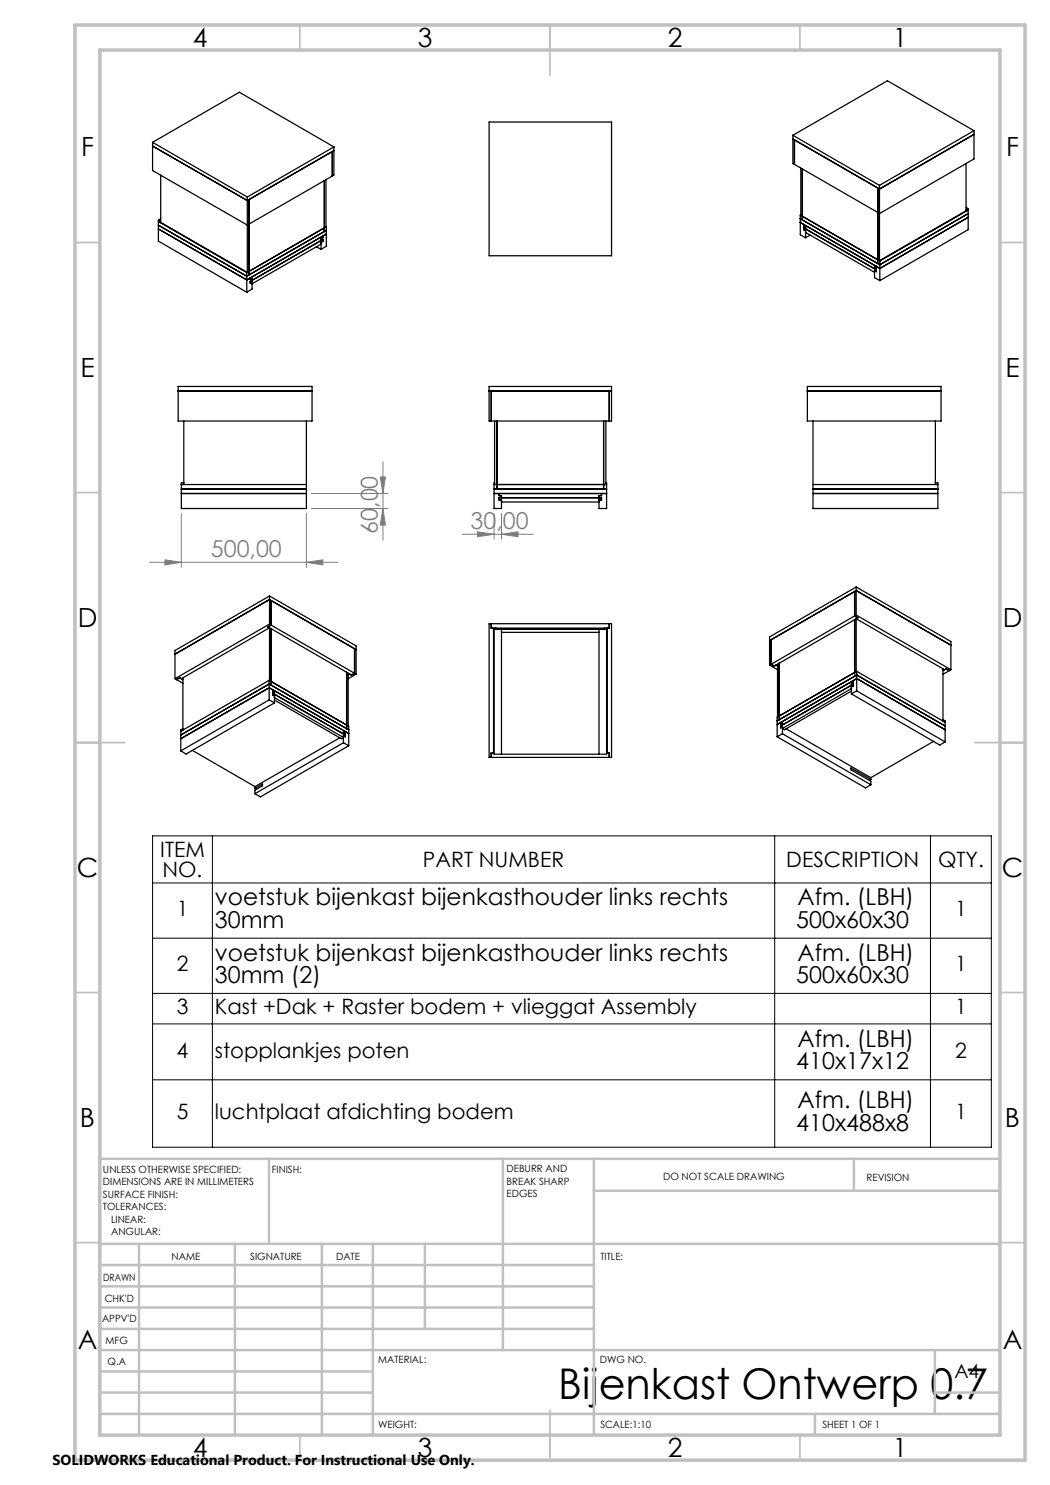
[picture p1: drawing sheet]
<svg xmlns="http://www.w3.org/2000/svg" width="210mm" height="297mm" viewBox="0 0 210 297" stroke-linecap="round" stroke-linejoin="round" font-family="sans-serif">
<g fill="none" stroke="#808080" stroke-width=".2">
<path d="M62.3 98.7h15.3M76.1 95.4h1l-.5 3.3zM76.6 92.4v15.7M29.9 112.5h37.7M33 112l3.3 .5-3.3 .5zM36.3 102.7v10.8M61.3 112.5l3.3-.5v1zM61.3 102.7v10.8M62.3 101.7h15.3M76.6 101.7l.5 3.3h-1zM92.5 106.9h14.1M95.5 106.4l3.3 .5-3.3 .4z"/>
<path d="M98.8 102.7v5.1M100.3 106.9l3.3-.5v.9zM100.3 102.7v5.1"/>
</g>
<path d="M30.5 167.2h167.8v62.2h-167.8zM30.5 176.6h167.8M42.5 167.2v62.2M154.9 167.2v62.2M186.1 167.2v62.2M30.5 187.6h167.8M30.5 198.7h167.8M30.5 204.8h167.8M30.5 216h167.8" fill="none" stroke="#000" stroke-width=".2"/>
<g fill="none" stroke="#c0c0c0" stroke-width=".35">
<path d="M60 5v5M110 5v10M160 5v5M15 48.5h5M200 48.5h5M15 98.5h5M200 98.5h5M15 148.5h10M195 148.5h10M15 198.5h5M200 198.5h5M15 248.5h5"/>
<path d="M200 248.5h5M60 287v5M110 282v10M160 287v5"/>
</g>
<g fill="none" stroke="#c0c0c0" stroke-width=".5">
<path d="M53.8 231.8v17M100.6 231.8v38.2M118.8 231.8v55.2M118.8 238.2h81.2M170.8 231.8v6.4M200 231.8h-180v55.2M20 248.8h180M20 257.3h98.8M20 253h98.8M27.8 248.8v38.2M47 248.8v38.2M64.4 248.8v38.2"/>
<path d="M74.6 248.8v38.2M85 248.8v17M20 265.8h98.8M20 261.5h98.8M20 278.5h54.6M20 274.3h54.6M20 270h180M187 278.5h13M187 270v12.8M20 282.8h180M163 282.8v4.2"/>
</g>
<path d="M15 5h190v287h-190zM20 10h180v277h-180z" fill="none" stroke="#c0c0c0" stroke-width=".7"/>
<g fill="#808080">
<path d="M100.3 106.9l3.3-.5v.9zM95.5 106.4l3.3 .5-3.3 .4zM61.3 112.5l3.3-.5v1zM33 112l3.3 .5-3.3 .5z"/>
<path d="M76.1 95.4h1l-.5 3.3zM76.6 101.7l.5 3.3h-1z"/>
</g>
<g fill="none" stroke="#000" stroke-width=".25">
<path d="M30.5 28.5v5.6l19 10.9 17-9.8M30.5 29.2l19 10.9M30.5 28.5l19 10.9M30.5 28.5l17.4-10.1 18.9 11M32.1 35v9.5M49.5 39.4v15.1M64.9 36.1v9.5M65.2 35.9v9.5l-.3 .2M66.5 35.2v-4.9l.3-.2-17.3 10M66.8 29.4v5.6l-.3 .2M66.8 29.4l-17.3 10M97.8 24.4h24.5v26.7h-24.5z"/>
<path d="M158.6 27.1v5.6l.3 .2M158.6 27.1l17.3 10M158.9 28l16.7 9.6M158.9 28v4.9M158.9 28l-.3-.2 17.3 10M160.2 33.6v9.5l15.4 8.9M160.5 33.8v10.2l-.4-.3 15.9 9.2M175.6 37.6v14.4M175.6 37.6l.3 .2M175.9 37.1v15M193.2 32.7v9.5M194.8 26.1v5.7l-18.9 10.9-17-9.8"/>
<path d="M194.8 26.9l-18.9 10.9M194.8 26.1l-17.3-9.9-18.9 10.9M194.8 26.1l-18.9 11M31.7 45.8l17.7 10.2M31.7 44v4.2l17.7 10.3M31.7 44l.3 .2M31.7 45l17.7 10.2M32 44.2v.3M32 44.5l-.3-.2 17.7 10.2M32.1 44.5h-.1M32.1 44.2h-.1M32.1 43.8l-.4 .2"/>
<path d="M32.1 44.5l17.4 10M49.4 54.5v4M49.5 40.1l.3-.2v15.1l-.4 .2M49.8 54.3l-.3 .2M49.8 54.3l-.4 .2M50.1 55.6v.3l.3-.2v.4M50.1 56.3v.3l.3-.2v1.4l-1 .7M50.1 55.6l-.7 .4M50.4 56.1l-.3 .2M63.3 49.4l.9 .5M64.2 48.1l-13.8 8M64.2 48.8l-13.8 8"/>
<path d="M64.6 47.2l-14.5 8.4M64.6 47.2v.4l-.4 .2v.3M64.6 47.9v.4l-.4 .2v1.4M64.6 47.9l-14.5 8.4M64.6 47.2l.7-.4-15.9 9.2M64.6 47.9l-.4 .2M64.8 45.6v.7l.5-.2-15.9 9.1M64.8 45.6l-15 8.7M64.9 45.6l-15.1 8.7M65.2 45.3h.1M65.3 45.3v3.9l-1.1 .7M65.3 45.3l-.5 .3"/>
<path d="M160.1 43v4l1 .6M160.1 43l.4 .3M160.2 43h-.1M160.8 45.6l.3 .2v-.4l-.3-.1v-.4l-.7-.4 15.9 9.2M160.8 45.6v.3l.3 .2v1.5M160.8 45.6l14.5 8.4M161.1 46.5l13.8 8M162 47l-.9 .6M175.3 54v.3l-.4-.2v1.4l1.1 .6M175.6 52l.3 .1M176 53.7l-.7-.4v.3l-.4-.2v.4l.4 .2M176 52.2v3.9"/>
<path d="M176 52.2l-.5-.2v.7l.5 .2M193.2 41.9h.1M193.2 42.2h.1M193.2 41.4l.4 .3M193.2 42.2l-17.3 9.9M193.3 41.9v.3M193.3 42.2l.3-.2-17.6 10.2M193.6 43.5l-17.6 10.2M193.6 41.7v4.2l-17.6 10.2M193.6 41.7l-.3 .2M193.6 42.7l-17.6 10.2M35.6 77.3h26.8v6.9h-26.8z"/>
<path d="M35.6 78.2h26.8M97.8 77.3h24.5v6.9h-24.5zM97.8 78.2h24.5M98.2 78.2v6M121.8 78.2v6M161.5 77.3h26.7v6.9h-26.7zM161.5 78.2h26.7M36.3 98.7h25M36.3 96.9h25M36.3 97.8h25M36.8 84.2v12.7M61.3 84.2v17.5h-25v-5.1h.5"/>
<path d="M98.8 98.7h22.5M98.8 96.9h22.5M98.8 97.8h22.5M98.9 96.6h-.1v5.1h1.5v-1.7h-.5v-.4h20.5v.4h-.5v1.7h1.5v-5.1h-.1M98.9 84.2v12.7M99.4 84.2v13.6M99.8 98.7v.4h.5v.5M120.3 98.7v.4h-.5v.5M120.7 84.2v13.6M121.2 84.2v12.7M162.6 98.7h25M162.6 84.2v17.5h25v-5.1h-.5"/>
<path d="M162.6 96.9h25M162.6 97.8h25M187.1 84.2v12.7M53.9 119.9l.3 .2v4.9M53.9 119.2v5.6M53.9 119.9l17.3 10-.3-.2v5M53.9 119.2l-18.9 10.9v5.6M53.9 119.9l-18.9 10.9M53.9 119.2l17.3 10v5.6M100.3 100.4h19.5M170.9 118.3v4.9M170.9 118.3l-16.7 9.6"/>
<path d="M171.2 117.4v5.6M171.2 117.4l-17.3 10v5.6M171.2 118.1l-17.3 10 .3-.2M171.2 118.1l19 10.9M171.2 117.4l19 10.9v5.6M171.2 118.1l-.3 .2M35 135.7l.3 .2M35.3 135.9l1.3 .8M35.3 135.9l.6-.3 .7 .3M36.6 135.6v10.4M53.6 125.4l16.7 9.6M53.6 125.4l.3 .2"/>
<path d="M53.8 137.5l.7 .4v.4l.4 .2v.3l-.4-.2M53.8 137.5l15.9 9.2-.7-.4v.3l-.3-.2v.4l.3 .2M53.8 140l1.1 .6M53.8 140l-17.6 10.2M53.8 136.1v3.9M53.8 137.5l-17.6 10.2M53.8 136.1l-17.6 10.2 .3-.3v-.2M53.8 136.1l.5 .2M53.8 136.8l-17.6 10.2M53.9 125.6v10.5l.3 .2M53.9 124.8l-18.9 10.9M53.9 125.6l-17.6 10.1"/>
<path d="M53.9 124.8l.3 .2M54.2 136.3l15.1 8.7M54.2 125.7v10.6M54.2 125l16.7 9.7M54.2 125l-.6 .4M54.3 136.3v.8l-.5-.3M54.3 136.3l15 8.7M54.5 138.6v.4l.4 .2v1.4M54.5 138.6l14.5 8.4M54.9 139.5l13.8 8-.4 .2-13.4-7.7M69.3 134.4v11.3l.4 .3-15.9-9.2M69.6 134.7v10.5l-.3-.2"/>
<path d="M69.6 135l.4-.2 .3 .2M70.9 134.7l-.6 .3M70.9 134.7l.3 .1M71.2 134.8l-1.6 .9M97.8 124.7h24.5v26.8h-24.5zM98.2 124.7v.9h23.6v-.9M98.7 125.6v25M98.8 125.9h22.5v24.9h-22.5zM99.2 125.6v.3M100.3 125.9v24.9M100.3 126.5h19.5M119.8 125.9v24.9"/>
<path d="M121 125.6v.3M121.4 125.6v25M153.9 133l1.6 .9M154.2 127.9v5M154.2 132.9l.7 .3M154.2 132.9l-.3 .1M154.9 133.2l.3-.2 .3 .2M155.5 132.9v10.5l.3-.2M155.8 132.6v10.6M170.3 137.7l-13.8 8 .4 .2 13.4-7.7M170.3 138.8l17.7 10.2 1-.6M170.6 136.1l-14.5 8.4"/>
<path d="M170.6 136.1v.4l-.3 .2v.4l.3-.3M170.6 136.8v.4l-.3 .2v1.4M170.6 136.8l-14.5 8.4M170.9 134.5l-15.1 8.7M170.9 123.9v11.4l.4-.3M170.9 123.2l.7 .4M170.9 123.2l-16.7 9.7M170.9 134.5l-15 8.7M171.2 123.8v10.5l-.3 .2M171.2 123l-.3 .2M171.2 123l19 10.9M171.2 123.8l17.7 10.1"/>
<path d="M171.3 135.7l-.7 .4M171.3 135.7l-15.9 9.2 .7-.4M171.3 134.3v3.9M171.3 138.2l-1 .6M171.3 138.2l17.7 10.2M171.3 135.7l17.7 10.2M171.3 134.3l17.7 10.2-.3-.3v-.2M171.3 135l-15.9 9.2 .5-.3v-.7M171.3 135l17.7 10.2M171.3 134.3l-.4 .2M171.6 123.6l-16.7 9.6M171.6 123.6l-.4 .2"/>
<path d="M188.6 133.8v10.4M188.6 134.1l.6-.3 .7 .3M189.9 134.1l-1.3 .8M190.2 133.9l-.3 .2M36.5 145.8l-.3 .2v4.2M36.5 145.8h.1M38.5 150.1l12.5 7.2M51 157.7l1.5-.9v.4l-1.5 .8v.7M51 157.3v.4M51 157.7l.3 .2M54.9 140.6l-17.7 10.2-1-.6M67.9 147.6l-16.9 9.7"/>
<path d="M68.7 148.6l-17.7 10.1M68.7 148.6l1 .6M69 147v.4l-.3-.3v1.5M69.3 145l.4 .2v4M69.7 149.2l-17.6 10.2-1.1-.7M98.8 150.6h-.6v.9M121.3 150.6h.5v.9M155.4 147.4l17.7 10.2 1.1-.7M155.9 143.2l-.5 .2v4M156.1 144.5v.3l.4-.2v.4l-.4 .2M156.1 145.2v.4l.4-.3v1.5M156.5 146.8l17.7 10.1"/>
<path d="M156.5 146.8l-1.1 .6M157.2 145.8l17 9.7M174.2 155.9l-4-2.3v.3l4 2.3v.7M174.2 155.5v.4M174.2 155.9l-.3 .2M186.7 148.3l-12.5 7.2M188.7 144l.3 .2v4.2M188.7 144h-.1"/>
</g>
<text font-size="8.5" x="111.6" y="279.7">Bijenkast Ontwerp 0.7</text>
<g font-size="5.3">
<text x="38.5" y="9.5">4</text>
<text x="83.5" y="9.5">3</text>
<text x="133.6" y="9.5">2</text>
<text x="178.6" y="9.5">1</text>
<text x="16.2" y="31.3">F</text>
<text x="201.2" y="31.3">F</text>
<text x="16.1" y="75.5">E</text>
<text x="201.1" y="75.5">E</text>
<text x="15.5" y="125.5">D</text>
<text x="200.5" y="125.5">D</text>
<text x="15.4" y="175.5">C</text>
<text x="200.4" y="175.5">C</text>
<text x="16" y="225.5">B</text>
<text x="201" y="225.5">B</text>
<text x="15.5" y="269.8">A</text>
<text x="200.5" y="269.8">A</text>
<text x="38.5" y="291.5">4</text>
<text x="83.5" y="291.5">3</text>
<text x="133.6" y="291.5">2</text>
<text x="178.6" y="291.5">1</text>
</g>
<g font-size="4.7" fill="#808080">
<text x="75.6" y="106.8" transform="rotate(-90 75.6 106.8)">60,00</text>
<text x="94.1" y="105.8">30,00</text>
<text x="42.2" y="111.4">500,00</text>
</g>
<g font-size="4.7">
<text x="43" y="181.1">voetstuk bijenkast bijenkasthouder links rechts</text>
<text x="43" y="185.6">30mm</text>
<text x="159.2" y="185.6">500x60x30</text>
<text x="159.5" y="181.1">Afm. (LBH)</text>
<text x="43" y="192.1">voetstuk bijenkast bijenkasthouder links rechts</text>
<text x="43" y="196.7">30mm (2)</text>
<text x="159.2" y="196.7">500x60x30</text>
<text x="159.5" y="192.1">Afm. (LBH)</text>
<text x="159.5" y="209.4">Afm. (LBH)</text>
<text x="159.2" y="213.9">410x17x12</text>
<text x="159.5" y="221.7">Afm. (LBH)</text>
<text x="159.2" y="226.2">410x488x8</text>
</g>
<g font-size="4.2">
<text x="32" y="171.4">ITEM</text>
<text x="84.6" y="173.4">PART NUMBER</text>
<text x="157.3" y="173.4">DESCRIPTION</text>
<text x="187.6" y="173.4">QTY.</text>
<text x="32.5" y="175.5">NO.</text>
<text x="35.3" y="183.2">1</text>
<text x="191" y="183.2">1</text>
<text x="35.3" y="194.3">2</text>
<text x="191" y="194.3">1</text>
<text x="35.3" y="202.9">3</text>
<text x="43" y="202.9">Kast +Dak + Raster bodem + vlieggat Assembly</text>
<text x="191" y="202.9">1</text>
<text x="35.3" y="211.5">4</text>
<text x="43" y="211.5">stopplankjes poten</text>
<text x="191" y="211.5">2</text>
<text x="35.3" y="223.8">5</text>
<text x="43" y="223.8">luchtplaat afdichting bodem</text>
<text x="191" y="223.8">1</text>
</g>
<text font-size="3.9" x="190.9" y="275.5">A4</text>
<text font-size="2.9" x="10.5" y="292.9">SOLIDWORKS Educational Product. For Instructional Use Only.</text>
<g font-size="2">
<text x="20.6" y="234.6">UNLESS OTHERWISE SPECIFIED:</text>
<text x="20.6" y="237.1">DIMENSIONS ARE IN MILLIMETERS</text>
<text x="20.6" y="239.6">SURFACE FINISH:</text>
<text x="54.4" y="234.6">FINISH:</text>
<text x="101.3" y="234.5">DEBURR AND</text>
<text x="101.3" y="237">BREAK SHARP</text>
<text x="101.3" y="239.5">EDGES</text>
<text x="132.6" y="236">DO NOT SCALE DRAWING</text>
<text x="173.3" y="236.2">REVISION</text>
<text x="20.6" y="242.1">TOLERANCES:</text>
<text x="22.2" y="244.6">LINEAR:</text>
<text x="22.2" y="247.1">ANGULAR:</text>
<text x="34.3" y="252">NAME</text>
<text x="50" y="251.9">SIGNATURE</text>
<text x="67.2" y="251.9">DATE</text>
<text x="120.1" y="251.9">TITLE:</text>
<text x="20.6" y="256.1">DRAWN</text>
<text x="20.9" y="260.3">CHK'D</text>
<text x="20.4" y="264.4">APPV'D</text>
<text x="21.1" y="268.8">MFG</text>
<text x="21.5" y="273">Q.A</text>
<text x="75.6" y="272.5">MATERIAL:</text>
<text x="120" y="272.5">DWG NO.</text>
<text x="75.6" y="285.5">WEIGHT:</text>
<text x="120.1" y="285.6">SCALE:1:10</text>
<text x="164.5" y="285.6">SHEET 1 OF 1</text>
</g>
</svg>
